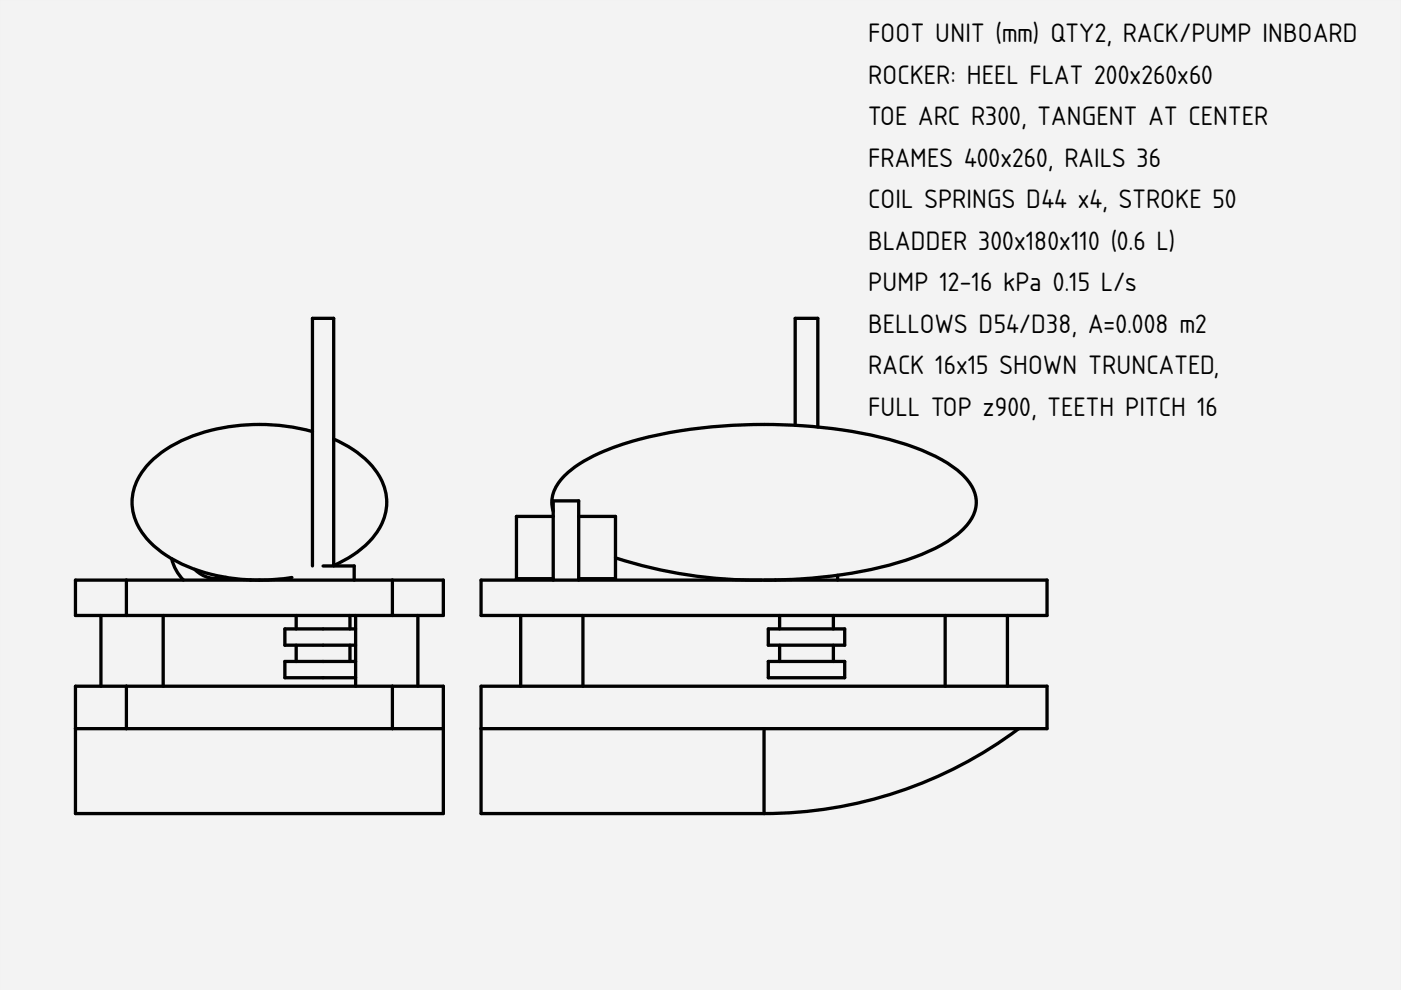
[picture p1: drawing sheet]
<svg xmlns="http://www.w3.org/2000/svg" width="297mm" height="210mm" viewBox="0 0 297 210" stroke-linecap="round" stroke-linejoin="round" font-family="sans-serif">
<path d="M0 0h297v210h-297z" fill-rule="evenodd" fill="#f1f3f5"/>
<path d="M0 0h297v210h-297zM0 0v210h297v-210z" fill="#000"/>
<g fill="#f1f3f5">
<path d="M31.8 98.1a28.8 28.8 0 0 1 15.9-7.5 42.9 42.9 0 0 1 18.5 .9v-24h4.5v25.6a19.5 19.5 0 0 1 10.4 9.1 11.4 11.4 0 0 1-3.3 13.1l-2.9 2.4-4.2 2.3h4.4v3h18.9v7.5h-5.4v15h5.4v27h-78v-27h5.4v-15h-5.4v-7.5h22.9l-1.4-1.8-.7-1.3-.4-1.5a16.9 16.9 0 0 1-8-9 11.5 11.5 0 0 1 3.4-11.3z" fill-rule="evenodd"/>
<path d="M31.8 98.1a28.8 28.8 0 0 1 15.9-7.5 42.9 42.9 0 0 1 18.5 .9v28.5v-52.5h4.5v52.5h-2.2h6.6v3h8.1v7.5h-56.4v-7.5h28.2h-1.9a47.7 47.7 0 0 0 8.8-.6l-3.4 .5-3.5 .1h20.1h-20.1a35.6 35.6 0 0 1-21.3-6.4 13.1 13.1 0 0 1-5.7-10.9 12.5 12.5 0 0 1 3.8-7.6z" fill-rule="evenodd"/>
<path d="M16 154.5h78v18h-78z" fill-rule="evenodd"/>
<path d="M26.8 145.5h56.4v9h-56.4z" fill-rule="evenodd"/>
<path d="M34.6 130.5h28.2v2.8h-2.4v3.5h2.4v3.4h-2.4v3.5h15v1.8h-40.8z" fill-rule="evenodd"/>
<path d="M70.7 93.1a19.5 19.5 0 0 1 10.4 9.1 11.4 11.4 0 0 1-3.3 13.1l-2.9 2.4-4.2 2.2z" fill-rule="evenodd"/>
<path d="M75.4 130.5h13.2v15h-13.2z" fill-rule="evenodd"/>
<path d="M21.4 130.5h13.2v15h-13.2z" fill-rule="evenodd"/>
<path d="M83.2 145.5h10.8v9h-10.8z" fill-rule="evenodd"/>
<path d="M16 145.5h10.8v9h-10.8z" fill-rule="evenodd"/>
<path d="M16 123h10.8v7.5h-10.8z" fill-rule="evenodd"/>
<path d="M83.2 123h10.8v7.5h-10.8z" fill-rule="evenodd"/>
<path d="M60.4 133.3h15v3.5h-15z" fill-rule="evenodd"/>
<path d="M60.4 140.2h15v3.5h-15z" fill-rule="evenodd"/>
<path d="M62.8 136.8h11.4v3.4h-11.4z" fill-rule="evenodd"/>
<path d="M62.8 130.5h11.4v2.8h-11.4z" fill-rule="evenodd"/>
<path d="M36.4 118.4l4.9 2.3a6.6 6.6 0 0 0 6.6 1.7l5.2 .6-5.2-.6 5.2 .6h-14.2l-1.4-1.8-.7-1.3-.4-1.5 4.9 2.3-2.2-.9z" fill-rule="evenodd"/>
<path d="M74.2 136.8h1.2v3.4h-1.2z" fill-rule="evenodd"/>
<path d="M41.3 120.7l6.6 1.7a6.6 6.6 0 0 1-6.6-1.7l6.6 1.7-3.3-.7z" fill-rule="evenodd"/>
<path d="M74.2 130.5h1.2v2.8h-1.2z" fill-rule="evenodd"/>
</g>
<g fill="none" stroke="#000" stroke-width=".7">
<path d="M66.2 91.5a41.1 41.1 0 0 0-29.3 2.8 16.3 16.3 0 0 0-8.7 10 12.3 12.3 0 0 0 5 11.9 34 34 0 0 0 20.8 6.8l3.6-.1 4.3-.5M70.7 93.1a19.5 19.5 0 0 1 10.4 9.1 11.4 11.4 0 0 1-3.3 13.1l-2.9 2.4-4.2 2.2M36.4 118.4l.4 1.5 .7 1.3 1.4 1.8M66.2 120v-52.5h4.5v52.5M68.5 120h6.6v3M16 123h78v7.5h-78zM21.4 130.5v15M26.8 123v7.5M34.6 130.5v15M41.3 120.7a6.6 6.6 0 0 0 6.6 1.7M53.1 123h.1M62.8 130.5v2.8"/>
<path d="M62.8 136.8v3.4M74.2 130.5v2.8M74.2 136.8v3.4M75.4 133.3h-15v3.5h15M75.4 130.5v15M83.2 123v7.5M88.6 130.5v15M16 145.5h78v27h-78zM16 154.5h78M26.8 145.5v9M75.4 140.2h-15v3.5h15M83.2 145.5v9"/>
</g>
<g fill="#f1f3f5">
<path d="M109.5 109.5h7.8v-1.1a6.9 6.9 0 0 1 2-7.1 30.5 30.5 0 0 1 13.2-7.3 106 106 0 0 1 36.1-3.8v-22.7h4.8v23a75.7 75.7 0 0 1 24.6 6.1 17.7 17.7 0 0 1 8.2 6.8 6.8 6.8 0 0 1-1.5 8.2 30.2 30.2 0 0 1-12.8 7.2l-6.4 1.8-7.9 1.4v1h44.4v7.5h-8.4v15h8.4v9h-6a90 90 0 0 1-54 18h-60v-27h8.4v-15h-8.4v-7.5h15.3v-.3h-7.8z" fill-rule="evenodd"/>
<path d="M119.7 100.8a33 33 0 0 1 13.7-7.1 112 112 0 0 1 42.3-2.9 69.6 69.6 0 0 1 23.3 6.3 15.6 15.6 0 0 1 7.5 6.9 6.9 6.9 0 0 1-1.8 7.6 30.2 30.2 0 0 1-12.8 7.2 101.4 101.4 0 0 1-29.9 4.2h60v7.5h-120v-7.5h20.7v-.3h7.8v-4.4a97.6 97.6 0 0 0 31.1 4.7h-38.9h39.3a97.8 97.8 0 0 1-31.5-4.7v-8.8h-7.8v-3.3h-5.4v2.2a6.9 6.9 0 0 1 2-7.1z" fill-rule="evenodd"/>
<path d="M102 145.5h120v9h-120z" fill-rule="evenodd"/>
<path d="M102 154.5h60v18h-60z" fill-rule="evenodd"/>
<path d="M123.6 130.5h41.7v2.8h-2.4v3.5h2.4v3.4h-2.4v3.5h16.2v-3.5h-2.4v-3.4h2.4v-3.5h-2.4v-2.8h23.7v15h-76.8z" fill-rule="evenodd"/>
<path d="M162 154.5h54a90 90 0 0 1-54 18z" fill-rule="evenodd"/>
<path d="M200.4 130.5h13.2v15h-13.2z" fill-rule="evenodd"/>
<path d="M110.4 130.5h13.2v15h-13.2z" fill-rule="evenodd"/>
<path d="M168.6 67.5h4.8v23l-4.8-.3z" fill-rule="evenodd"/>
<path d="M109.5 109.5h7.8v13.2h-7.8z" fill-rule="evenodd"/>
<path d="M122.7 109.5h7.8v13.2h-7.8z" fill-rule="evenodd"/>
<path d="M117.3 106.2h5.4v16.8h-5.4z" fill-rule="evenodd"/>
<path d="M162.9 133.3h16.2v3.5h-16.2z" fill-rule="evenodd"/>
<path d="M162.9 140.2h16.2v3.5h-16.2z" fill-rule="evenodd"/>
<path d="M165.3 136.8h11.4v3.4h-11.4z" fill-rule="evenodd"/>
<path d="M165.3 130.5h11.4v2.8h-11.4z" fill-rule="evenodd"/>
<path d="M164.4 123l13.2-1-6 .6-7.2 .4 13.2-1v1z" fill-rule="evenodd"/>
<path d="M162 123h2.4z" fill-rule="evenodd"/>
</g>
<g fill="none" stroke="#000" stroke-width=".7">
<path d="M168.6 90.2v-22.7h4.8v23M117.3 108.4a6.9 6.9 0 0 1 2-7.1 30.5 30.5 0 0 1 13.2-7.3 108.8 108.8 0 0 1 40.5-3.5 74.7 74.7 0 0 1 25.3 6.3 16.5 16.5 0 0 1 8.2 7.2 7.1 7.1 0 0 1-2.1 8.1 31.8 31.8 0 0 1-12.9 6.8 102.8 102.8 0 0 1-29.5 4.1M117.3 109.5h-7.8v13.2h7.8M122.7 109.5h7.8v13.2h-7.8M130.5 118.3a97.6 97.6 0 0 0 31.1 4.7M102 123h120v7.5h-120zM110.4 130.5v15M117.3 123v-16.8h5.4v16.8M123.6 130.5v15M162.9 133.3h16.2v3.5h-16.2zM164.4 123h.1M165.3 130.5v2.8"/>
<path d="M165.3 136.8v3.4M176.7 130.5v2.8M176.7 136.8v3.4M177.6 122v1M200.4 130.5v15M213.6 130.5v15M102 154.5h120v-9h-120v27h60M162 154.5v18M162.9 140.2h16.2v3.5h-16.2zM216 154.5a90 90 0 0 1-54 18"/>
</g>
<g font-size="5.3">
<text x="184.1" y="9">FOOT UNIT (mm) QTY2, RACK/PUMP INBOARD</text>
<text x="184.1" y="17.8">ROCKER: HEEL FLAT 200x260x60</text>
<text x="184.1" y="26.6">TOE ARC R300, TANGENT AT CENTER</text>
<text x="184.1" y="35.4">FRAMES 400x260, RAILS 36</text>
<text x="184.1" y="44.2">COIL SPRINGS D44 x4, STROKE 50</text>
<text x="184.1" y="53">BLADDER 300x180x110 (0.6 L)</text>
<text x="184.1" y="61.8">PUMP 12-16 kPa 0.15 L/s</text>
<text x="184.1" y="70.6">BELLOWS D54/D38, A=0.008 m2</text>
<text x="184.1" y="79.4">RACK 16x15 SHOWN TRUNCATED,</text>
<text x="184.1" y="88.2">FULL TOP z900, TEETH PITCH 16</text>
</g>
</svg>
